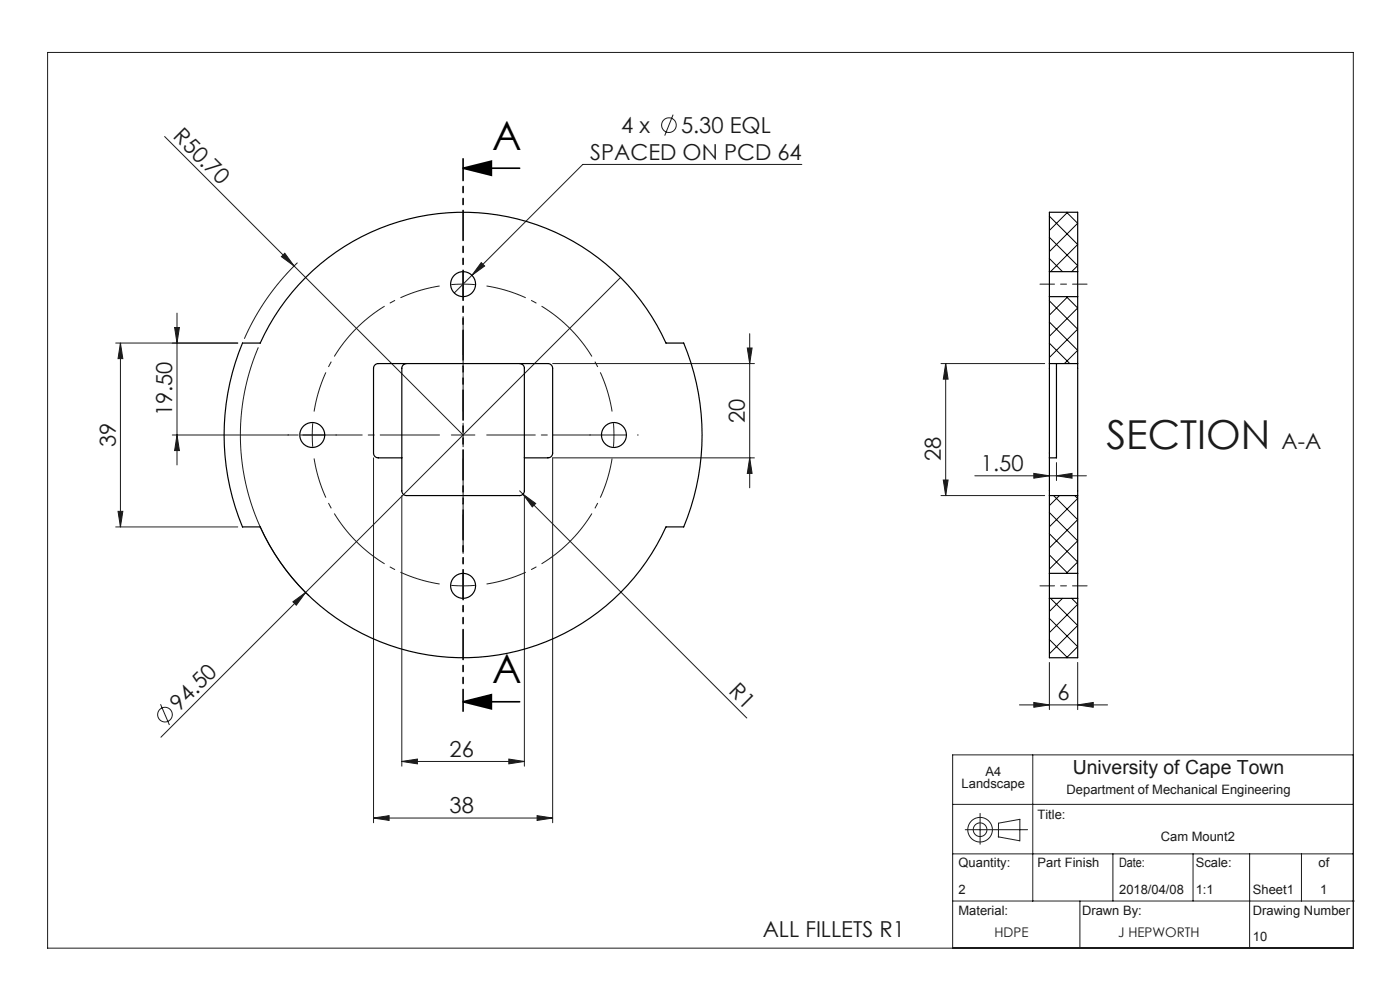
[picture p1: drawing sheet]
<svg xmlns="http://www.w3.org/2000/svg" width="297mm" height="210mm" viewBox="0 0 297 210" stroke-linecap="round" stroke-linejoin="round" font-family="sans-serif">
<g fill="none" stroke="#191924" stroke-width=".21">
<path d="M10.1 11.1h277v190h-277zM34.9 29l27.5 27.4M142.8 24.3l-1.8 4.5M170.1 34.9h-46.5l-27.2 27.2M59.7 54.4l.7-.7 2 2.7zM62.4 56.4l35.8 35.9M63.1 55.7a50.7 50.7 0 0 0-11.3 16.2M102.1 55.7l.7 .7-2.7 2zM131.7 58.9l-97.6 97.5M24.6 72.8h25.8M25.6 72.8l.5 3.3h-1.1zM25.6 72.8v39"/>
<path d="M37 69.5h1.1l-.5 3.3zM37.6 66.4v32.2M54.8 73.7a47.2 47.2 0 0 0 10.7 52.7M117.2 77.1h42.8M158.5 73.8h1.1l-.6 3.3zM159 70.8v32.7M199.6 77.1h22M200.6 77.1v28M200.6 77.1l.5 3.3h-1zM36.6 92.3h26.7M37.6 92.3l.5 3.3h-1.1zM79.2 97.1v77.4"/>
<path d="M159 97.1l.6 3.3h-1.1zM160 97.1h-42.8v77.4M224.1 98.1v3.8M24.6 111.8h25.8M25 108.5h1.1l-.5 3.3zM85.2 105.1v57.4M110.2 104.1l.7 .7M110.9 104.8l2.7 2-.7 .7zM110.9 104.8l47.5 47.5M111.2 105.1v57.4M199.6 105.1h22M200.1 101.8h1l-.5 3.3z"/>
<path d="M206.8 100.9h23.7M219.3 100.4l3.3 .5-3.3 .5zM224.1 100.9l3.3-.5v1zM62.1 127.7l2.7-2-1.9 2.7zM95.7 124.2h5M98.2 121.8v5M34.1 149.4l1.8 4.4M216.3 149.5h18.7M219.3 149l3.3 .5-3.3 .5zM222.6 140.5v10M228.6 149.5l3.3-.5v1zM228.6 140.5v10"/>
<path d="M79.2 173.5l3.3-.5v1zM79.2 173.5h38M85.2 161.5l3.3-.5v1zM85.2 161.5h26M107.9 161l3.3 .5-3.3 .5zM113.9 173l3.3 .5-3.3 .5zM202.1 170.6h85M204.8 176h13.2M207.9 172.5v6.6M211.8 177.5l4.5 .8M211.8 177.5v-2.9l4.6-.8v4.6M219.1 160.1v31"/>
<path d="M287.1 160.1h-85v41M202.1 191.1h85.2M202.1 181.1h85M229.1 191.1v10M236.1 181.1v10M253.1 181.1v10M265.1 181.1v20M276.1 181.1v10"/>
<circle cx="141.9" cy="26.5" r="1.56"/>
<circle cx="35" cy="151.6" r="1.56"/>
<circle cx="207.9" cy="176" r="1.45"/>
<circle cx="207.9" cy="176" r="2.61"/>
</g>
<path d="M98.2 35.7h12M98.2 35.7l6-1.5v3zM98.2 148.9h12M98.2 148.9l6-1.5v3z" fill="none" stroke="#000" stroke-width=".35"/>
<path d="M98.2 60.3l-2.5 .1M98.2 60.3l2.5 .1M66.2 92.3l.1 2.5M66.2 92.3l.1-2.5M130.2 92.3l-.1-2.5M130.2 92.3l-.1 2.5" fill="none" stroke="#191924" stroke-width=".21" stroke-dasharray="15.2 1.3 1.3 1.3" stroke-linecap="butt"/>
<path d="M93.3 60.7a32 32 0 0 0-26.7 26.6M66.6 97.3a32 32 0 0 0 26.7 26.6M129.9 87.3a32 32 0 0 0-26.7-26.6M103.2 123.9a32 32 0 0 0 26.7-26.6" fill="none" stroke="#191924" stroke-width=".21" stroke-dasharray="15.2 1.3 1.3 1.3" stroke-dashoffset="6.5" stroke-linecap="butt"/>
<path d="M98.2 33.7v117.2" fill="none" stroke="#000" stroke-width=".35" stroke-dasharray="6.3 1.3 1.3 1.3 1.3 1.3" stroke-dashoffset="1.7"/>
<g fill="none" stroke="#191924" stroke-width=".21" stroke-dasharray="15.2 1.3 1.3 1.3">
<path d="M98.2 55.3v-.2M98.2 60.3v-2.5M98.2 60.3v2.5M98.2 65.3v.1M61.2 92.3h-.1M66.2 92.3h-2.5M66.2 92.3h2.5M71.2 92.3h.2M98.2 92.3v-2.5M98.2 92.3h-2.5M98.2 92.3v2.5M98.2 92.3h2.5"/>
<path d="M125.2 92.3h-.1M130.2 92.3h2.5M130.2 92.3h-2.5M135.2 92.3h.2M98.2 119.3v-.2M98.2 129.3v.1"/>
</g>
<path d="M98.2 87.3v-20.2M98.2 97.3v20.1" fill="none" stroke="#191924" stroke-width=".21" stroke-dasharray="15.2 1.3 1.3 1.3" stroke-dashoffset="7.1"/>
<path d="M93.2 92.3h-28.9" fill="none" stroke="#191924" stroke-width=".21" stroke-dasharray="15.2 1.3 1.3 1.3" stroke-dashoffset="2.7"/>
<path d="M103.2 92.3h24.5" fill="none" stroke="#191924" stroke-width=".21" stroke-dasharray="15.2 1.3 1.3 1.3" stroke-dashoffset="4.9"/>
<path d="M230.6 60.3h-10M230.6 124.3h-10" fill="none" stroke="#191924" stroke-width=".21" stroke-dasharray="15.2 1.3 1.3 1.3" stroke-dashoffset="12.1"/>
<path d="M98.2 35.7l6-1.5v3zM98.2 148.9l6-1.5v3z" fill="#000"/>
<g fill="#191924">
<path d="M59.7 54.4l.7-.7 2 2.7z"/>
<path d="M62.1 127.7l2.7-2-1.9 2.7z"/>
<path d="M110.9 104.8l2.7 2-.7 .7z"/>
<path d="M224.1 100.9l3.3-.5v1zM219.3 100.4l3.3 .5-3.3 .5z"/>
<path d="M85.2 161.5l3.3-.5v1zM107.9 161l3.3 .5-3.3 .5zM102.1 55.7l-2 2.7 2.7-2zM219.3 149l3.3 .5-3.3 .5zM228.6 149.5l3.3-.5v1z"/>
<path d="M37 69.5h1.1l-.5 3.3zM37.6 92.3l.5 3.3h-1.1zM158.5 73.8h1.1l-.6 3.3zM159 97.1l.6 3.3h-1.1zM200.6 77.1l.5 3.3h-1zM200.1 101.8h1l-.5 3.3z"/>
<path d="M25.6 72.8l.5 3.3h-1.1zM25 108.5h1.1l-.5 3.3z"/>
<path d="M79.2 173.5l3.3-.5v1zM113.9 173l3.3 .5-3.3 .5z"/>
</g>
<g fill="none" stroke="#000" stroke-width=".25">
<path d="M64.8 58.9a47.2 47.2 0 0 1 76.5 13.9h3.7a50.7 50.7 0 0 1 0 39h-3.7a47.2 47.2 0 0 1-43.1 27.7 47.2 47.2 0 0 1-43-27.7h-3.8a50.7 50.7 0 0 1 0-39h3.8a47.2 47.2 0 0 1 9.6-13.9zM222.6 57.6v5.3M222.6 57.6v-12.6h6v12.6M222.6 57.6h6M228.6 57.6v5.3M86.2 77.1a1 1 0 0 0-1 1v26a1 1 0 0 0 1 1h24a1 1 0 0 0 1-1v-26a1 1 0 0 0-1-1M222.6 77.1v20M222.6 77.1h6M222.6 62.9v14.2M222.6 62.9h6M224.1 77.1v20h-1.5M228.6 77.1v28"/>
<path d="M228.6 62.9v14.2M85.2 97.1h-5a1 1 0 0 1-1-1v-18a1 1 0 0 1 1-1h36a1 1 0 0 1 1 1v18a1 1 0 0 1-1 1h-5M222.6 97.1v8M222.6 105.1h6M222.6 105.1v16.5M228.6 105.1v16.5M222.6 121.6v5.3M222.6 126.9h6M222.6 126.9v12.6h6v-12.6M222.6 121.6h6M228.6 121.6v5.3"/>
<circle cx="98.2" cy="60.3" r="2.65"/>
<circle cx="66.2" cy="92.3" r="2.65"/>
<circle cx="130.2" cy="92.3" r="2.65"/>
<circle cx="98.2" cy="124.3" r="2.65"/>
</g>
<g fill="none" stroke="#000" stroke-width=".21">
<path d="M222.6 45.9l6 6-5.7 5.7M222.6 50.4l6 6-1.3 1.2M222.6 54.8l2.8 2.8M226.3 45l2.3 2.4-6 6M226.5 45l-3.9 3.9M222.6 63.8l6 6-6 6M222.6 68.3l6 6-2.8 2.8M222.6 72.8l4.3 4.3M226.2 62.9l2.4 2.4-6 6M226.5 62.9l-3.9 3.9M222.6 108.7l6 6-6 6M222.6 113.2l6 6-2.4 2.4"/>
<path d="M222.6 117.7l3.9 3.9M223.5 105.1l5.1 5.1-6 6M224.8 105.1l-2.2 2.2M228 105.1l.6 .6-6 6M222.6 131.2l6 6-2.3 2.3M222.6 135.7l3.9 3.8M222.9 126.9l5.7 5.8-6 6M225.4 126.9l-2.8 2.8M227.3 126.9l1.3 1.3-6 6"/>
</g>
<g font-size="8.5">
<text x="104.4" y="31.7">A</text>
<text x="104.4" y="144.9">A</text>
</g>
<text font-size="8.5" fill="#191924" x="234.7" y="95.2">SECTION</text>
<g font-size="4.7" fill="#191924">
<text x="36.6" y="29.2" transform="rotate(45 36.6 29.2)">R50.70</text>
<text x="131.8" y="28.3">4 x</text>
<text x="144.5" y="28.3">5.30 EQL</text>
<text x="125.2" y="33.9">SPACED ON PCD 64</text>
<text x="36.5" y="88.3" transform="rotate(-90 36.5 88.3)">19.50</text>
<text x="158" y="89.7" transform="rotate(-90 158 89.7)">20</text>
<text x="24.5" y="94.9" transform="rotate(-90 24.5 94.9)">39</text>
<text x="271.8" y="95.2">A-A</text>
<text x="199.6" y="97.7" transform="rotate(-90 199.6 97.7)">28</text>
<text x="208.1" y="99.9">1.50</text>
<text x="154.4" y="146.8" transform="rotate(45 154.4 146.8)">R1</text>
<text x="224.3" y="148.5">6</text>
<text x="38" y="151" transform="rotate(-45 38 151)">94.50</text>
<text x="95.4" y="160.5">26</text>
<text x="95.4" y="172.5">38</text>
<text x="161.8" y="198.8">ALL FILLETS R1</text>
</g>
<text font-size="4.1" fill="#191924" x="227.6" y="164.3">University of Cape Town</text>
<g font-size="2.8" fill="#191924">
<text x="211" y="198.8">HDPE</text>
<text x="237.2" y="198.8">J HEPWORTH</text>
</g>
<g font-size="2.7" fill="#191924">
<text x="204" y="167.2">Landscape</text>
<text x="209.1" y="164.6">A4</text>
<text x="220.1" y="173.7">Title:</text>
<text x="226.3" y="168.5">Department of Mechanical Engineering</text>
<text x="246.3" y="178.4">Cam Mount2</text>
<text x="203.3" y="184">Quantity:</text>
<text x="220.1" y="184">Part Finish</text>
<text x="237.4" y="184">Date:</text>
<text x="253.7" y="184">Scale:</text>
<text x="279.7" y="184">of</text>
<text x="203.3" y="189.6">2</text>
<text x="237.4" y="189.6">2018/04/08</text>
<text x="253.7" y="189.6">1:1</text>
<text x="265.8" y="189.6">Sheet1</text>
<text x="280.1" y="189.6">1</text>
<text x="203.3" y="194.1">Material:</text>
<text x="229.6" y="194.1">Drawn By:</text>
<text x="265.8" y="194.1">Drawing Number</text>
<text x="265.8" y="199.6">10</text>
</g>
</svg>
